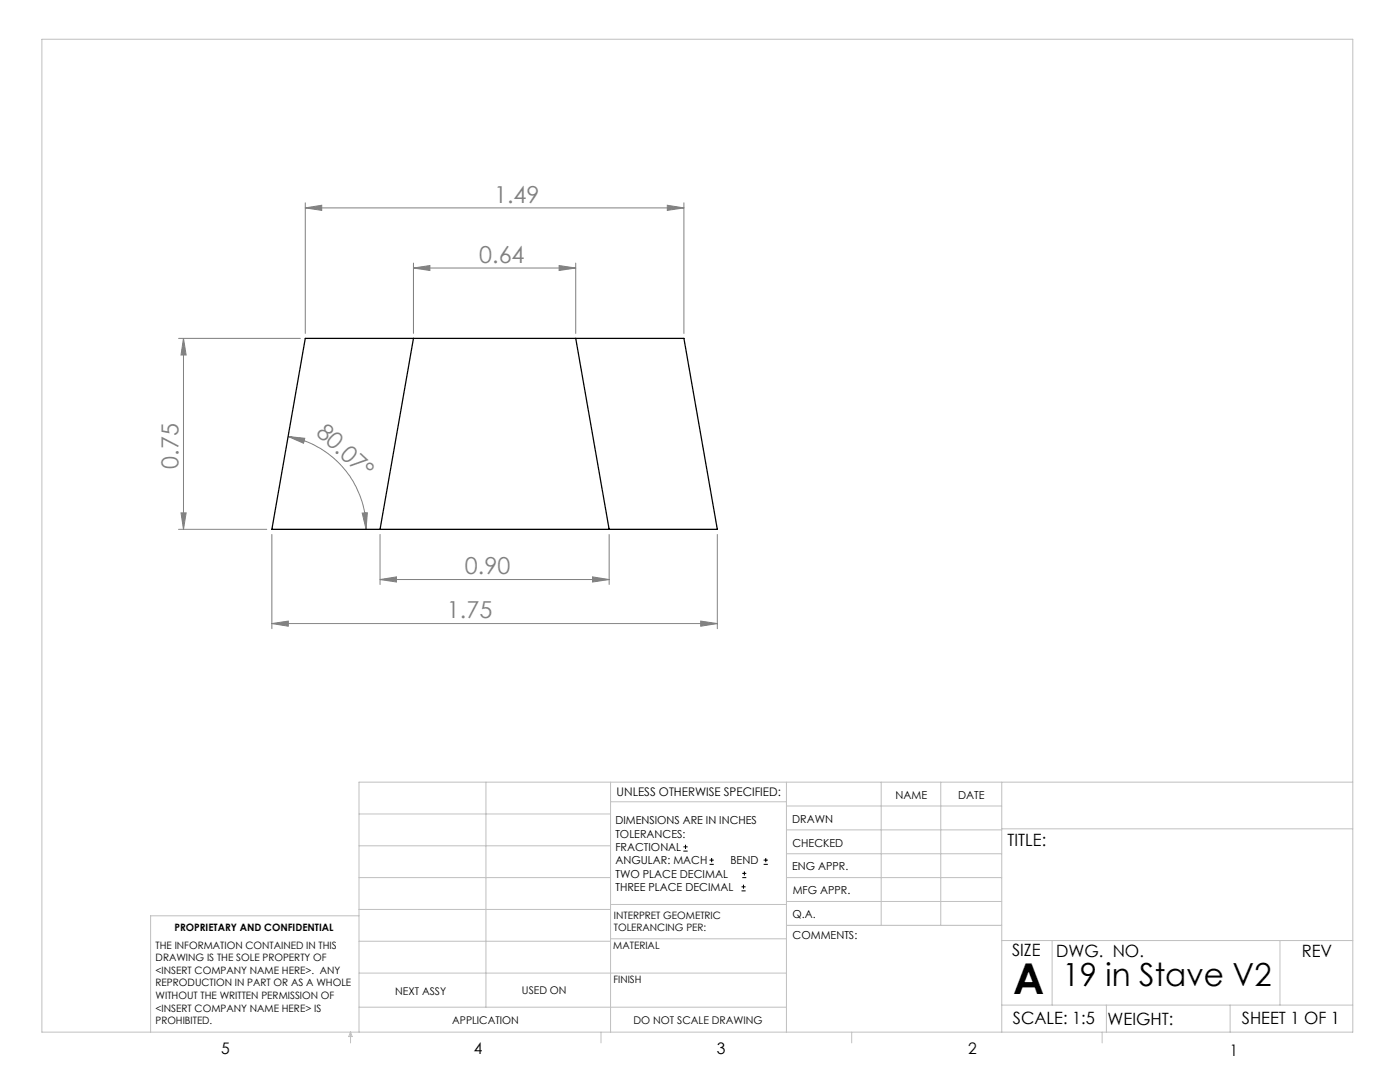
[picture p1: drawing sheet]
<svg xmlns="http://www.w3.org/2000/svg" width="279mm" height="216mm" viewBox="0 0 279 216" stroke-linecap="round" stroke-linejoin="round" font-family="sans-serif">
<g fill="none" stroke="#000" stroke-width=".2">
<path d="M136.4 169.8h.8M136.4 169h.8M136.8 168.6v.8M141.6 172.5h.9M141.6 171.6h.9M142 171.2v.8M148 177.8h.8M148 177h.8M148.1 175.1h.8M148.1 174.3h.8M148.4 176.5v.8M148.6 173.9v.8"/>
<path d="M152.4 172.5h.8M152.4 171.6h.8M152.8 171.2v.8"/>
</g>
<g fill="none" stroke="#808080" stroke-width=".2">
<path d="M60.9 41.5l3.3-.5v1zM60.9 40.5v26M60.9 41.5h75.6M82.5 53.5l3.3-.5v1zM82.5 52.5v14M82.5 53.5h32.4M111.6 53l3.3 .5-3.3 .5zM114.9 52.5v14M133.2 41l3.3 .5-3.3 .5zM136.5 40.5v26M35.6 67.5h24.3M36.6 67.5v38.1"/>
<path d="M36.6 67.5l.5 3.3h-1zM57.5 87.1l3.3 .4-.2 .9zM57.5 87.1a18.8 18.8 0 0 1 15.6 18.5M35.6 105.6h17.6M36.1 102.3h1l-.5 3.3zM54.3 106.6v18.8M72.3 102.4l1-.1-.2 3.3zM75.8 115.6l3.3-.5v1zM75.8 106.6v10M75.8 115.6h45.8M118.3 115.1l3.3 .5-3.3 .5zM121.6 106.6v10"/>
<path d="M143.2 106.6v18.8M54.3 124.4l3.2-.5v1.1zM54.3 124.4h88.9M139.8 123.9l3.4 .5-3.4 .6z"/>
</g>
<g fill="none" stroke="#c0c0c0" stroke-width=".2">
<path d="M8.4 7.8h261.6v198.2h-261.6zM97 156.1v44.9M121.8 156.1v49.9M121.8 160h35.2M157 156.1v49.9M175.9 156.1v28.5M187.7 156.1v28.5M199.9 156.1v49.9M270 156.1h-198.4v49.9M71.6 175.1h50.2M71.6 168.8h50.2M71.6 162.4h50.2"/>
<path d="M157 170.4h42.9M157 165.6h42.9M157 160.8h42.9M157 175.1h42.9M157 179.9h42.9M199.9 165.4h70.1M71.6 194.2h85.4M71.6 187.8h50.2M71.6 181.5h50.2M71.6 182.7h-41.5v23.3M121.8 187.3h35.2M121.8 180.5h35.2"/>
<path d="M157 184.6h42.9M199.9 187.7h70.1M210 187.7v12.9M255.4 187.7v12.9M70 206v2.1M70 206l.3 .8h-.7zM71.6 201h85.4M119.9 206v2.1M170 206v2.1M199.9 200.6h70.1M220 206v2.1M220.8 200.6v5.4"/>
<path d="M245.5 200.6v5.4"/>
</g>
<g fill="#808080">
<path d="M72.3 102.4l1-.1-.2 3.3zM57.5 87.1l3.3 .4-.2 .9z"/>
<path d="M139.8 123.9l3.4 .5-3.4 .6zM54.3 124.4l3.2-.5v1.1z"/>
<path d="M75.8 115.6l3.3-.5v1zM118.3 115.1l3.3 .5-3.3 .5zM60.9 41.5l3.3-.5v1zM133.2 41l3.3 .5-3.3 .5z"/>
<path d="M82.5 53.5l3.3-.5v1zM111.6 53l3.3 .5-3.3 .5z"/>
<path d="M36.6 67.5l.5 3.3h-1zM36.1 102.3h1l-.5 3.3z"/>
</g>
<path d="M60.9 67.5h75.6l6.7 38.1h-88.9zM82.5 67.5l-6.7 38.1M114.9 67.5l6.7 38.1" fill="none" stroke="#000" stroke-width=".25"/>
<text font-size="8.5" x="202.2" y="198.3">A</text>
<text font-size="6.3" x="212.1" y="196.8">19 in Stave V2</text>
<g font-size="4.7" fill="#808080">
<text x="98.6" y="40.4">1.49</text>
<text x="95.6" y="52.5">0.64</text>
<text x="62.9" y="86.5" transform="rotate(43 62.9 86.5)">80.07°</text>
<text x="35.6" y="93.5" transform="rotate(-90 35.6 93.5)">0.75</text>
<text x="92.8" y="114.6">0.90</text>
<text x="89.2" y="123.4">1.75</text>
</g>
<g font-size="3.4">
<text x="201.1" y="168.8">TITLE:</text>
<text x="202" y="190.8">SIZE</text>
<text x="210.8" y="190.9">DWG. NO.</text>
<text x="259.8" y="191">REV</text>
<text x="202.1" y="204.4">SCALE: 1:5</text>
<text x="221" y="204.5">WEIGHT:</text>
<text x="247.8" y="204.4">SHEET 1 OF 1</text>
</g>
<g font-size="3.2">
<text x="44.2" y="210.4">5</text>
<text x="94.6" y="210.3">4</text>
<text x="143.1" y="210.4">3</text>
<text x="193.2" y="210.3">2</text>
<text x="245.4" y="210.6">1</text>
</g>
<text font-size="2.4" x="123.1" y="158.9">UNLESS OTHERWISE SPECIFIED:</text>
<g font-size="2.2">
<text x="178.7" y="159.4">NAME</text>
<text x="191.2" y="159.4">DATE</text>
<text x="122.8" y="164.5">DIMENSIONS ARE IN INCHES</text>
<text x="122.8" y="167.1">TOLERANCES:</text>
<text x="158.1" y="164.2">DRAWN</text>
<text x="122.8" y="169.8">FRACTIONAL</text>
<text x="122.8" y="172.5">ANGULAR: MACH</text>
<text x="145.8" y="172.5">BEND</text>
<text x="158.1" y="173.7">ENG APPR.</text>
<text x="158.2" y="169.1">CHECKED</text>
<text x="122.8" y="175.1">TWO PLACE DECIMAL</text>
<text x="122.8" y="177.8">THREE PLACE DECIMAL</text>
<text x="158.2" y="178.4">MFG APPR.</text>
<text x="158.2" y="183.2">Q.A.</text>
<text x="158.2" y="187.4">COMMENTS:</text>
</g>
<g font-size="2.1">
<text x="78.8" y="198.5">NEXT ASSY</text>
<text x="104.2" y="198.4">USED ON</text>
<text x="90.2" y="204.3">APPLICATION</text>
<text x="126.4" y="204.3">DO NOT SCALE DRAWING</text>
</g>
<g font-size="2">
<text x="34.8" y="185.7">PROPRIETARY AND CONFIDENTIAL</text>
<text x="122.5" y="183.3">INTERPRET GEOMETRIC</text>
<text x="122.5" y="185.9">TOLERANCING PER:</text>
<text x="31.1" y="189.3">THE INFORMATION CONTAINED IN THIS</text>
<text x="31.1" y="191.8">DRAWING IS THE SOLE PROPERTY OF</text>
<text x="122.4" y="189.4">MATERIAL</text>
<text x="31.1" y="194.3">&lt;INSERT COMPANY NAME HERE&gt;. ANY</text>
<text x="31.1" y="196.8">REPRODUCTION IN PART OR AS A WHOLE</text>
<text x="122.4" y="196.2">FINISH</text>
<text x="31.1" y="199.4">WITHOUT THE WRITTEN PERMISSION OF</text>
<text x="31.1" y="201.9">&lt;INSERT COMPANY NAME HERE&gt; IS</text>
<text x="31.1" y="204.4">PROHIBITED.</text>
</g>
</svg>
